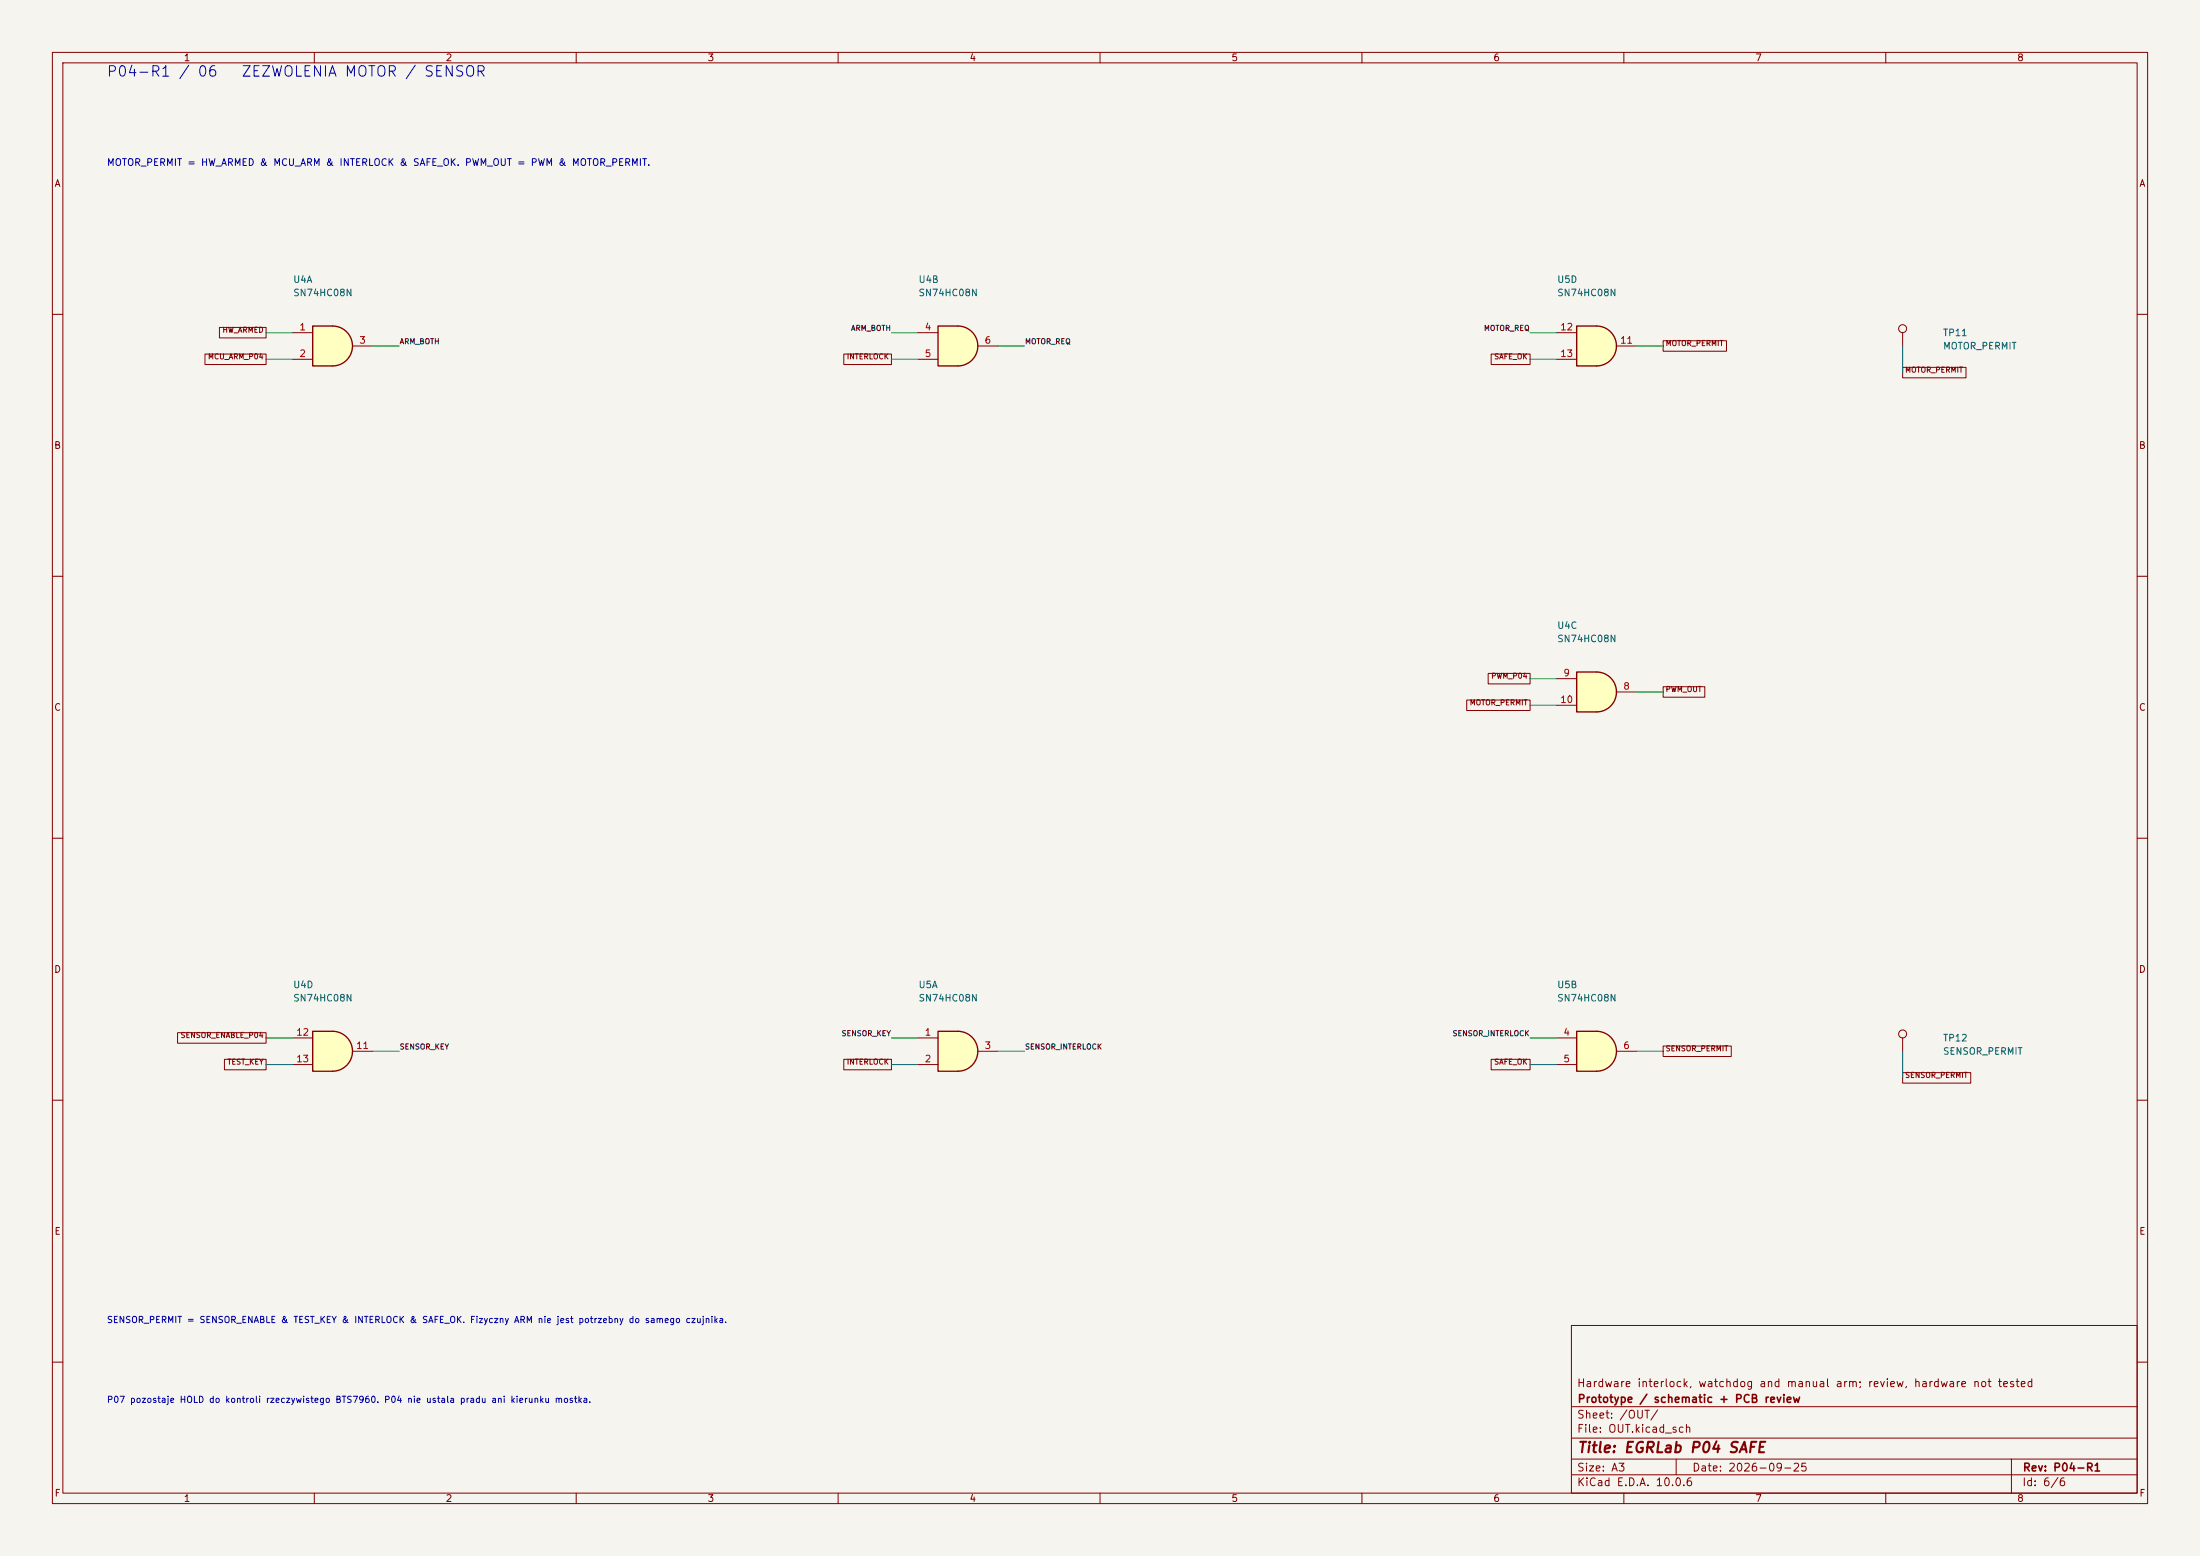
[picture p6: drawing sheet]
(kicad_sch (version 20250114) (generator "eeschema") (paper "A3") (title_block (title "EGRLab P04 SAFE") (date "2026-09-25") (rev "P04-R1") (company "Prototype / schematic + PCB review") (comment 1 "Hardware interlock, watchdog and manual arm; review, hardware not tested"))(lib_symbols (symbol "P04:SN74HC08N" (body_styles demorgan) (pin_names (offset 1.016)) (exclude_from_sim no) (in_bom yes) (on_board yes) (in_pos_files yes) (duplicate_pin_numbers_are_jumpers no) (symbol "SN74HC08N_1_1" (arc (start 0 3.81) (mid 3.7934 0) (end 0 -3.81) (stroke (width 0.254) (type default)) (fill (type background))) (polyline (pts (xy 0 3.81) (xy -3.81 3.81) (xy -3.81 -3.81) (xy 0 -3.81)) (stroke (width 0.254) (type default)) (fill (type background))) (pin input line (at -7.62 2.54 0) (length 3.81) (name "" (effects (font (size 1.27 1.27)))) (number "1" (effects (font (size 1.27 1.27))))) (pin input line (at -7.62 -2.54 0) (length 3.81) (name "" (effects (font (size 1.27 1.27)))) (number "2" (effects (font (size 1.27 1.27))))) (pin output line (at 7.62 0 180) (length 3.81) (name "" (effects (font (size 1.27 1.27)))) (number "3" (effects (font (size 1.27 1.27)))))) (symbol "SN74HC08N_1_2" (arc (start -3.81 3.81) (mid -2.589 0) (end -3.81 -3.81) (stroke (width 0.254) (type default)) (fill (type none))) (polyline (pts (xy -3.81 3.81) (xy -0.635 3.81)) (stroke (width 0.254) (type default)) (fill (type background))) (polyline (pts (xy -3.81 -3.81) (xy -0.635 -3.81)) (stroke (width 0.254) (type default)) (fill (type background))) (arc (start 3.81 0) (mid 2.1855 -2.584) (end -0.6096 -3.81) (stroke (width 0.254) (type default)) (fill (type background))) (arc (start -0.6096 3.81) (mid 2.1928 2.5924) (end 3.81 0) (stroke (width 0.254) (type default)) (fill (type background))) (polyline (pts (xy -0.635 3.81) (xy -3.81 3.81) (xy -3.81 3.81) (xy -3.556 3.4036) (xy -3.0226 2.2606) (xy -2.6924 1.0414) (xy -2.6162 -0.254) (xy -2.7686 -1.4986) (xy -3.175 -2.7178) (xy -3.81 -3.81) (xy -3.81 -3.81) (xy -0.635 -3.81)) (stroke (width -25.4) (type default)) (fill (type background))) (pin input inverted (at -7.62 2.54 0) (length 4.318) (name "" (effects (font (size 1.27 1.27)))) (number "1" (effects (font (size 1.27 1.27))))) (pin input inverted (at -7.62 -2.54 0) (length 4.318) (name "" (effects (font (size 1.27 1.27)))) (number "2" (effects (font (size 1.27 1.27))))) (pin output inverted (at 7.62 0 180) (length 3.81) (name "" (effects (font (size 1.27 1.27)))) (number "3" (effects (font (size 1.27 1.27)))))) (symbol "SN74HC08N_2_1" (arc (start 0 3.81) (mid 3.7934 0) (end 0 -3.81) (stroke (width 0.254) (type default)) (fill (type background))) (polyline (pts (xy 0 3.81) (xy -3.81 3.81) (xy -3.81 -3.81) (xy 0 -3.81)) (stroke (width 0.254) (type default)) (fill (type background))) (pin input line (at -7.62 2.54 0) (length 3.81) (name "" (effects (font (size 1.27 1.27)))) (number "4" (effects (font (size 1.27 1.27))))) (pin input line (at -7.62 -2.54 0) (length 3.81) (name "" (effects (font (size 1.27 1.27)))) (number "5" (effects (font (size 1.27 1.27))))) (pin output line (at 7.62 0 180) (length 3.81) (name "" (effects (font (size 1.27 1.27)))) (number "6" (effects (font (size 1.27 1.27)))))) (symbol "SN74HC08N_2_2" (arc (start -3.81 3.81) (mid -2.589 0) (end -3.81 -3.81) (stroke (width 0.254) (type default)) (fill (type none))) (polyline (pts (xy -3.81 3.81) (xy -0.635 3.81)) (stroke (width 0.254) (type default)) (fill (type background))) (polyline (pts (xy -3.81 -3.81) (xy -0.635 -3.81)) (stroke (width 0.254) (type default)) (fill (type background))) (arc (start 3.81 0) (mid 2.1855 -2.584) (end -0.6096 -3.81) (stroke (width 0.254) (type default)) (fill (type background))) (arc (start -0.6096 3.81) (mid 2.1928 2.5924) (end 3.81 0) (stroke (width 0.254) (type default)) (fill (type background))) (polyline (pts (xy -0.635 3.81) (xy -3.81 3.81) (xy -3.81 3.81) (xy -3.556 3.4036) (xy -3.0226 2.2606) (xy -2.6924 1.0414) (xy -2.6162 -0.254) (xy -2.7686 -1.4986) (xy -3.175 -2.7178) (xy -3.81 -3.81) (xy -3.81 -3.81) (xy -0.635 -3.81)) (stroke (width -25.4) (type default)) (fill (type background))) (pin input inverted (at -7.62 2.54 0) (length 4.318) (name "" (effects (font (size 1.27 1.27)))) (number "4" (effects (font (size 1.27 1.27))))) (pin input inverted (at -7.62 -2.54 0) (length 4.318) (name "" (effects (font (size 1.27 1.27)))) (number "5" (effects (font (size 1.27 1.27))))) (pin output inverted (at 7.62 0 180) (length 3.81) (name "" (effects (font (size 1.27 1.27)))) (number "6" (effects (font (size 1.27 1.27)))))) (symbol "SN74HC08N_3_1" (arc (start 0 3.81) (mid 3.7934 0) (end 0 -3.81) (stroke (width 0.254) (type default)) (fill (type background))) (polyline (pts (xy 0 3.81) (xy -3.81 3.81) (xy -3.81 -3.81) (xy 0 -3.81)) (stroke (width 0.254) (type default)) (fill (type background))) (pin output line (at 7.62 0 180) (length 3.81) (name "" (effects (font (size 1.27 1.27)))) (number "8" (effects (font (size 1.27 1.27))))) (pin input line (at -7.62 2.54 0) (length 3.81) (name "" (effects (font (size 1.27 1.27)))) (number "9" (effects (font (size 1.27 1.27))))) (pin input line (at -7.62 -2.54 0) (length 3.81) (name "" (effects (font (size 1.27 1.27)))) (number "10" (effects (font (size 1.27 1.27)))))) (symbol "SN74HC08N_3_2" (arc (start -3.81 3.81) (mid -2.589 0) (end -3.81 -3.81) (stroke (width 0.254) (type default)) (fill (type none))) (polyline (pts (xy -3.81 3.81) (xy -0.635 3.81)) (stroke (width 0.254) (type default)) (fill (type background))) (polyline (pts (xy -3.81 -3.81) (xy -0.635 -3.81)) (stroke (width 0.254) (type default)) (fill (type background))) (arc (start 3.81 0) (mid 2.1855 -2.584) (end -0.6096 -3.81) (stroke (width 0.254) (type default)) (fill (type background))) (arc (start -0.6096 3.81) (mid 2.1928 2.5924) (end 3.81 0) (stroke (width 0.254) (type default)) (fill (type background))) (polyline (pts (xy -0.635 3.81) (xy -3.81 3.81) (xy -3.81 3.81) (xy -3.556 3.4036) (xy -3.0226 2.2606) (xy -2.6924 1.0414) (xy -2.6162 -0.254) (xy -2.7686 -1.4986) (xy -3.175 -2.7178) (xy -3.81 -3.81) (xy -3.81 -3.81) (xy -0.635 -3.81)) (stroke (width -25.4) (type default)) (fill (type background))) (pin output inverted (at 7.62 0 180) (length 3.81) (name "" (effects (font (size 1.27 1.27)))) (number "8" (effects (font (size 1.27 1.27))))) (pin input inverted (at -7.62 2.54 0) (length 4.318) (name "" (effects (font (size 1.27 1.27)))) (number "9" (effects (font (size 1.27 1.27))))) (pin input inverted (at -7.62 -2.54 0) (length 4.318) (name "" (effects (font (size 1.27 1.27)))) (number "10" (effects (font (size 1.27 1.27)))))) (symbol "SN74HC08N_4_1" (arc (start 0 3.81) (mid 3.7934 0) (end 0 -3.81) (stroke (width 0.254) (type default)) (fill (type background))) (polyline (pts (xy 0 3.81) (xy -3.81 3.81) (xy -3.81 -3.81) (xy 0 -3.81)) (stroke (width 0.254) (type default)) (fill (type background))) (pin output line (at 7.62 0 180) (length 3.81) (name "" (effects (font (size 1.27 1.27)))) (number "11" (effects (font (size 1.27 1.27))))) (pin input line (at -7.62 2.54 0) (length 3.81) (name "" (effects (font (size 1.27 1.27)))) (number "12" (effects (font (size 1.27 1.27))))) (pin input line (at -7.62 -2.54 0) (length 3.81) (name "" (effects (font (size 1.27 1.27)))) (number "13" (effects (font (size 1.27 1.27)))))) (symbol "SN74HC08N_4_2" (arc (start -3.81 3.81) (mid -2.589 0) (end -3.81 -3.81) (stroke (width 0.254) (type default)) (fill (type none))) (polyline (pts (xy -3.81 3.81) (xy -0.635 3.81)) (stroke (width 0.254) (type default)) (fill (type background))) (polyline (pts (xy -3.81 -3.81) (xy -0.635 -3.81)) (stroke (width 0.254) (type default)) (fill (type background))) (arc (start 3.81 0) (mid 2.1855 -2.584) (end -0.6096 -3.81) (stroke (width 0.254) (type default)) (fill (type background))) (arc (start -0.6096 3.81) (mid 2.1928 2.5924) (end 3.81 0) (stroke (width 0.254) (type default)) (fill (type background))) (polyline (pts (xy -0.635 3.81) (xy -3.81 3.81) (xy -3.81 3.81) (xy -3.556 3.4036) (xy -3.0226 2.2606) (xy -2.6924 1.0414) (xy -2.6162 -0.254) (xy -2.7686 -1.4986) (xy -3.175 -2.7178) (xy -3.81 -3.81) (xy -3.81 -3.81) (xy -0.635 -3.81)) (stroke (width -25.4) (type default)) (fill (type background))) (pin output inverted (at 7.62 0 180) (length 3.81) (name "" (effects (font (size 1.27 1.27)))) (number "11" (effects (font (size 1.27 1.27))))) (pin input inverted (at -7.62 2.54 0) (length 4.318) (name "" (effects (font (size 1.27 1.27)))) (number "12" (effects (font (size 1.27 1.27))))) (pin input inverted (at -7.62 -2.54 0) (length 4.318) (name "" (effects (font (size 1.27 1.27)))) (number "13" (effects (font (size 1.27 1.27)))))) (symbol "SN74HC08N_5_0" (pin power_in line (at 0 -12.7 90) (length 5.08) (name "GND" (effects (font (size 1.27 1.27)))) (number "7" (effects (font (size 1.27 1.27))))) (pin power_in line (at 0 12.7 270) (length 5.08) (name "VCC" (effects (font (size 1.27 1.27)))) (number "14" (effects (font (size 1.27 1.27)))))) (symbol "SN74HC08N_5_1" (rectangle (start -5.08 7.62) (end 5.08 -7.62) (stroke (width 0.254) (type default)) (fill (type background)))) (embedded_fonts no))(symbol "P04:TestPoint" (pin_numbers (hide yes)) (pin_names (offset 0.762) (hide yes)) (exclude_from_sim no) (in_bom yes) (on_board yes) (in_pos_files yes) (duplicate_pin_numbers_are_jumpers no) (symbol "TestPoint_0_1" (circle (center 0 3.302) (radius 0.762) (stroke (width 0) (type default)) (fill (type none)))) (symbol "TestPoint_1_1" (pin passive line (at 0 0 90) (length 2.54) (name "1" (effects (font (size 1.27 1.27)))) (number "1" (effects (font (size 1.27 1.27)))))) (embedded_fonts no)))(symbol (lib_id "P04:SN74HC08N") (at 63.5 66.04 0) (unit 1) (in_bom yes) (on_board yes) (dnp no) (property "Reference" "U4" (at 55.88 53.34 0) (effects (font (size 1.27 1.27)) (justify left))) (property "Value" "SN74HC08N" (at 55.88 55.88 0) (effects (font (size 1.27 1.27)) (justify left)))(property "Footprint" "Package_DIP:DIP-14_W7.62mm" (at 63.5 66.04 0) (effects (font (size 1 1)) hide))(property "MPN" "SN74HC08N" (at 63.5 66.04 0) (effects (font (size 1 1)) hide))(property "BaselineRef" "U10" (at 63.5 66.04 0) (effects (font (size 1 1)) hide))(property "Datasheet" "https://www.ti.com/lit/ds/symlink/sn74hc08.pdf" (at 63.5 66.04 0) (effects (font (size 1 1)) hide))(pin "1")(pin "2")(pin "3"))(symbol (lib_id "P04:SN74HC08N") (at 182.88 66.04 0) (unit 2) (in_bom yes) (on_board yes) (dnp no) (property "Reference" "U4" (at 175.26 53.34 0) (effects (font (size 1.27 1.27)) (justify left))) (property "Value" "SN74HC08N" (at 175.26 55.88 0) (effects (font (size 1.27 1.27)) (justify left)))(property "Footprint" "Package_DIP:DIP-14_W7.62mm" (at 182.88 66.04 0) (effects (font (size 1 1)) hide))(property "MPN" "SN74HC08N" (at 182.88 66.04 0) (effects (font (size 1 1)) hide))(property "BaselineRef" "U10" (at 182.88 66.04 0) (effects (font (size 1 1)) hide))(property "Datasheet" "https://www.ti.com/lit/ds/symlink/sn74hc08.pdf" (at 182.88 66.04 0) (effects (font (size 1 1)) hide))(pin "4")(pin "5")(pin "6"))(symbol (lib_id "P04:SN74HC08N") (at 304.8 66.04 0) (unit 4) (in_bom yes) (on_board yes) (dnp no) (property "Reference" "U5" (at 297.18 53.34 0) (effects (font (size 1.27 1.27)) (justify left))) (property "Value" "SN74HC08N" (at 297.18 55.88 0) (effects (font (size 1.27 1.27)) (justify left)))(property "Footprint" "Package_DIP:DIP-14_W7.62mm" (at 304.8 66.04 0) (effects (font (size 1 1)) hide))(property "MPN" "SN74HC08N" (at 304.8 66.04 0) (effects (font (size 1 1)) hide))(property "BaselineRef" "U12" (at 304.8 66.04 0) (effects (font (size 1 1)) hide))(property "Datasheet" "https://www.ti.com/lit/ds/symlink/sn74hc08.pdf" (at 304.8 66.04 0) (effects (font (size 1 1)) hide))(pin "11")(pin "12")(pin "13"))(symbol (lib_id "P04:SN74HC08N") (at 304.8 132.08 0) (unit 3) (in_bom yes) (on_board yes) (dnp no) (property "Reference" "U4" (at 297.18 119.38 0) (effects (font (size 1.27 1.27)) (justify left))) (property "Value" "SN74HC08N" (at 297.18 121.92 0) (effects (font (size 1.27 1.27)) (justify left)))(property "Footprint" "Package_DIP:DIP-14_W7.62mm" (at 304.8 132.08 0) (effects (font (size 1 1)) hide))(property "MPN" "SN74HC08N" (at 304.8 132.08 0) (effects (font (size 1 1)) hide))(property "BaselineRef" "U10" (at 304.8 132.08 0) (effects (font (size 1 1)) hide))(property "Datasheet" "https://www.ti.com/lit/ds/symlink/sn74hc08.pdf" (at 304.8 132.08 0) (effects (font (size 1 1)) hide))(pin "8")(pin "9")(pin "10"))(symbol (lib_id "P04:SN74HC08N") (at 63.5 200.66 0) (unit 4) (in_bom yes) (on_board yes) (dnp no) (property "Reference" "U4" (at 55.88 187.96 0) (effects (font (size 1.27 1.27)) (justify left))) (property "Value" "SN74HC08N" (at 55.88 190.5 0) (effects (font (size 1.27 1.27)) (justify left)))(property "Footprint" "Package_DIP:DIP-14_W7.62mm" (at 63.5 200.66 0) (effects (font (size 1 1)) hide))(property "MPN" "SN74HC08N" (at 63.5 200.66 0) (effects (font (size 1 1)) hide))(property "BaselineRef" "U10" (at 63.5 200.66 0) (effects (font (size 1 1)) hide))(property "Datasheet" "https://www.ti.com/lit/ds/symlink/sn74hc08.pdf" (at 63.5 200.66 0) (effects (font (size 1 1)) hide))(pin "11")(pin "12")(pin "13"))(symbol (lib_id "P04:SN74HC08N") (at 182.88 200.66 0) (unit 1) (in_bom yes) (on_board yes) (dnp no) (property "Reference" "U5" (at 175.26 187.96 0) (effects (font (size 1.27 1.27)) (justify left))) (property "Value" "SN74HC08N" (at 175.26 190.5 0) (effects (font (size 1.27 1.27)) (justify left)))(property "Footprint" "Package_DIP:DIP-14_W7.62mm" (at 182.88 200.66 0) (effects (font (size 1 1)) hide))(property "MPN" "SN74HC08N" (at 182.88 200.66 0) (effects (font (size 1 1)) hide))(property "BaselineRef" "U12" (at 182.88 200.66 0) (effects (font (size 1 1)) hide))(property "Datasheet" "https://www.ti.com/lit/ds/symlink/sn74hc08.pdf" (at 182.88 200.66 0) (effects (font (size 1 1)) hide))(pin "1")(pin "2")(pin "3"))(symbol (lib_id "P04:SN74HC08N") (at 304.8 200.66 0) (unit 2) (in_bom yes) (on_board yes) (dnp no) (property "Reference" "U5" (at 297.18 187.96 0) (effects (font (size 1.27 1.27)) (justify left))) (property "Value" "SN74HC08N" (at 297.18 190.5 0) (effects (font (size 1.27 1.27)) (justify left)))(property "Footprint" "Package_DIP:DIP-14_W7.62mm" (at 304.8 200.66 0) (effects (font (size 1 1)) hide))(property "MPN" "SN74HC08N" (at 304.8 200.66 0) (effects (font (size 1 1)) hide))(property "BaselineRef" "U12" (at 304.8 200.66 0) (effects (font (size 1 1)) hide))(property "Datasheet" "https://www.ti.com/lit/ds/symlink/sn74hc08.pdf" (at 304.8 200.66 0) (effects (font (size 1 1)) hide))(pin "4")(pin "5")(pin "6"))(symbol (lib_id "P04:TestPoint") (at 363.22 66.04 0) (unit 1) (in_bom yes) (on_board yes) (dnp no) (property "Reference" "TP11" (at 370.84 63.5 0) (effects (font (size 1.27 1.27)) (justify left))) (property "Value" "MOTOR_PERMIT" (at 370.84 66.04 0) (effects (font (size 1.27 1.27)) (justify left)))(property "Footprint" "P04:TestPad_1" (at 363.22 66.04 0) (effects (font (size 1 1)) hide))(property "MPN" "PCB test pad" (at 363.22 66.04 0) (effects (font (size 1 1)) hide))(property "BaselineRef" "ADDED_TESTPAD" (at 363.22 66.04 0) (effects (font (size 1 1)) hide))(property "Datasheet" "" (at 363.22 66.04 0) (effects (font (size 1 1)) hide))(pin "1"))(symbol (lib_id "P04:TestPoint") (at 363.22 200.66 0) (unit 1) (in_bom yes) (on_board yes) (dnp no) (property "Reference" "TP12" (at 370.84 198.12 0) (effects (font (size 1.27 1.27)) (justify left))) (property "Value" "SENSOR_PERMIT" (at 370.84 200.66 0) (effects (font (size 1.27 1.27)) (justify left)))(property "Footprint" "P04:TestPad_1" (at 363.22 200.66 0) (effects (font (size 1 1)) hide))(property "MPN" "PCB test pad" (at 363.22 200.66 0) (effects (font (size 1 1)) hide))(property "BaselineRef" "ADDED_TESTPAD" (at 363.22 200.66 0) (effects (font (size 1 1)) hide))(property "Datasheet" "" (at 363.22 200.66 0) (effects (font (size 1 1)) hide))(pin "1"))(text "MOTOR_PERMIT = HW_ARMED & MCU_ARM & INTERLOCK & SAFE_OK. PWM_OUT = PWM & MOTOR_PERMIT." (at 20.32 30.48 0) (effects (font (size 1.3 1.3)) (justify left top)))(text "SENSOR_PERMIT = SENSOR_ENABLE & TEST_KEY & INTERLOCK & SAFE_OK. Fizyczny ARM nie jest potrzebny do samego czujnika." (at 20.32 251.46 0) (effects (font (size 1.2 1.2)) (justify left top)))(text "P07 pozostaje HOLD do kontroli rzeczywistego BTS7960. P04 nie ustala pradu ani kierunku mostka." (at 20.32 266.7 0) (effects (font (size 1.2 1.2)) (justify left top)))(text "P04-R1 / 06   ZEZWOLENIA MOTOR / SENSOR" (at 20.32 12.7 0) (effects (font (size 2 2)) (justify left top)))(wire (pts (xy 55.88 63.5) (xy 50.8 63.5)) (stroke (width 0) (type default)))(global_label "HW_ARMED" (shape passive) (at 50.8 63.5 0) (effects (font (size 1 1)) (justify right bottom)))(wire (pts (xy 55.88 68.58) (xy 50.8 68.58)) (stroke (width 0) (type default)))(global_label "MCU_ARM_P04" (shape passive) (at 50.8 68.58 0) (effects (font (size 1 1)) (justify right bottom)))(wire (pts (xy 71.12 66.04) (xy 76.2 66.04)) (stroke (width 0) (type default)))(label "ARM_BOTH"  (at 76.2 66.04 0) (effects (font (size 1 1)) (justify left bottom)))(wire (pts (xy 175.26 63.5) (xy 170.18 63.5)) (stroke (width 0) (type default)))(label "ARM_BOTH"  (at 170.18 63.5 0) (effects (font (size 1 1)) (justify right bottom)))(wire (pts (xy 175.26 68.58) (xy 170.18 68.58)) (stroke (width 0) (type default)))(global_label "INTERLOCK" (shape passive) (at 170.18 68.58 0) (effects (font (size 1 1)) (justify right bottom)))(wire (pts (xy 190.5 66.04) (xy 195.58 66.04)) (stroke (width 0) (type default)))(label "MOTOR_REQ"  (at 195.58 66.04 0) (effects (font (size 1 1)) (justify left bottom)))(wire (pts (xy 312.42 66.04) (xy 317.5 66.04)) (stroke (width 0) (type default)))(global_label "MOTOR_PERMIT" (shape passive) (at 317.5 66.04 0) (effects (font (size 1 1)) (justify left bottom)))(wire (pts (xy 297.18 63.5) (xy 292.1 63.5)) (stroke (width 0) (type default)))(label "MOTOR_REQ"  (at 292.1 63.5 0) (effects (font (size 1 1)) (justify right bottom)))(wire (pts (xy 297.18 68.58) (xy 292.1 68.58)) (stroke (width 0) (type default)))(global_label "SAFE_OK" (shape passive) (at 292.1 68.58 0) (effects (font (size 1 1)) (justify right bottom)))(wire (pts (xy 312.42 132.08) (xy 317.5 132.08)) (stroke (width 0) (type default)))(global_label "PWM_OUT" (shape passive) (at 317.5 132.08 0) (effects (font (size 1 1)) (justify left bottom)))(wire (pts (xy 297.18 129.54) (xy 292.1 129.54)) (stroke (width 0) (type default)))(global_label "PWM_P04" (shape passive) (at 292.1 129.54 0) (effects (font (size 1 1)) (justify right bottom)))(wire (pts (xy 297.18 134.62) (xy 292.1 134.62)) (stroke (width 0) (type default)))(global_label "MOTOR_PERMIT" (shape passive) (at 292.1 134.62 0) (effects (font (size 1 1)) (justify right bottom)))(wire (pts (xy 71.12 200.66) (xy 76.2 200.66)) (stroke (width 0) (type default)))(label "SENSOR_KEY"  (at 76.2 200.66 0) (effects (font (size 1 1)) (justify left bottom)))(wire (pts (xy 55.88 198.12) (xy 50.8 198.12)) (stroke (width 0) (type default)))(global_label "SENSOR_ENABLE_P04" (shape passive) (at 50.8 198.12 0) (effects (font (size 1 1)) (justify right bottom)))(wire (pts (xy 55.88 203.2) (xy 50.8 203.2)) (stroke (width 0) (type default)))(global_label "TEST_KEY" (shape passive) (at 50.8 203.2 0) (effects (font (size 1 1)) (justify right bottom)))(wire (pts (xy 175.26 198.12) (xy 170.18 198.12)) (stroke (width 0) (type default)))(label "SENSOR_KEY"  (at 170.18 198.12 0) (effects (font (size 1 1)) (justify right bottom)))(wire (pts (xy 175.26 203.2) (xy 170.18 203.2)) (stroke (width 0) (type default)))(global_label "INTERLOCK" (shape passive) (at 170.18 203.2 0) (effects (font (size 1 1)) (justify right bottom)))(wire (pts (xy 190.5 200.66) (xy 195.58 200.66)) (stroke (width 0) (type default)))(label "SENSOR_INTERLOCK"  (at 195.58 200.66 0) (effects (font (size 1 1)) (justify left bottom)))(wire (pts (xy 297.18 198.12) (xy 292.1 198.12)) (stroke (width 0) (type default)))(label "SENSOR_INTERLOCK"  (at 292.1 198.12 0) (effects (font (size 1 1)) (justify right bottom)))(wire (pts (xy 297.18 203.2) (xy 292.1 203.2)) (stroke (width 0) (type default)))(global_label "SAFE_OK" (shape passive) (at 292.1 203.2 0) (effects (font (size 1 1)) (justify right bottom)))(wire (pts (xy 312.42 200.66) (xy 317.5 200.66)) (stroke (width 0) (type default)))(global_label "SENSOR_PERMIT" (shape passive) (at 317.5 200.66 0) (effects (font (size 1 1)) (justify left bottom)))(wire (pts (xy 363.22 66.04) (xy 363.22 71.12)) (stroke (width 0) (type default)))(global_label "MOTOR_PERMIT" (shape passive) (at 363.22 71.12 0) (effects (font (size 1 1)) (justify left bottom)))(wire (pts (xy 363.22 200.66) (xy 363.22 205.74)) (stroke (width 0) (type default)))(global_label "SENSOR_PERMIT" (shape passive) (at 363.22 205.74 0) (effects (font (size 1 1)) (justify left bottom))))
